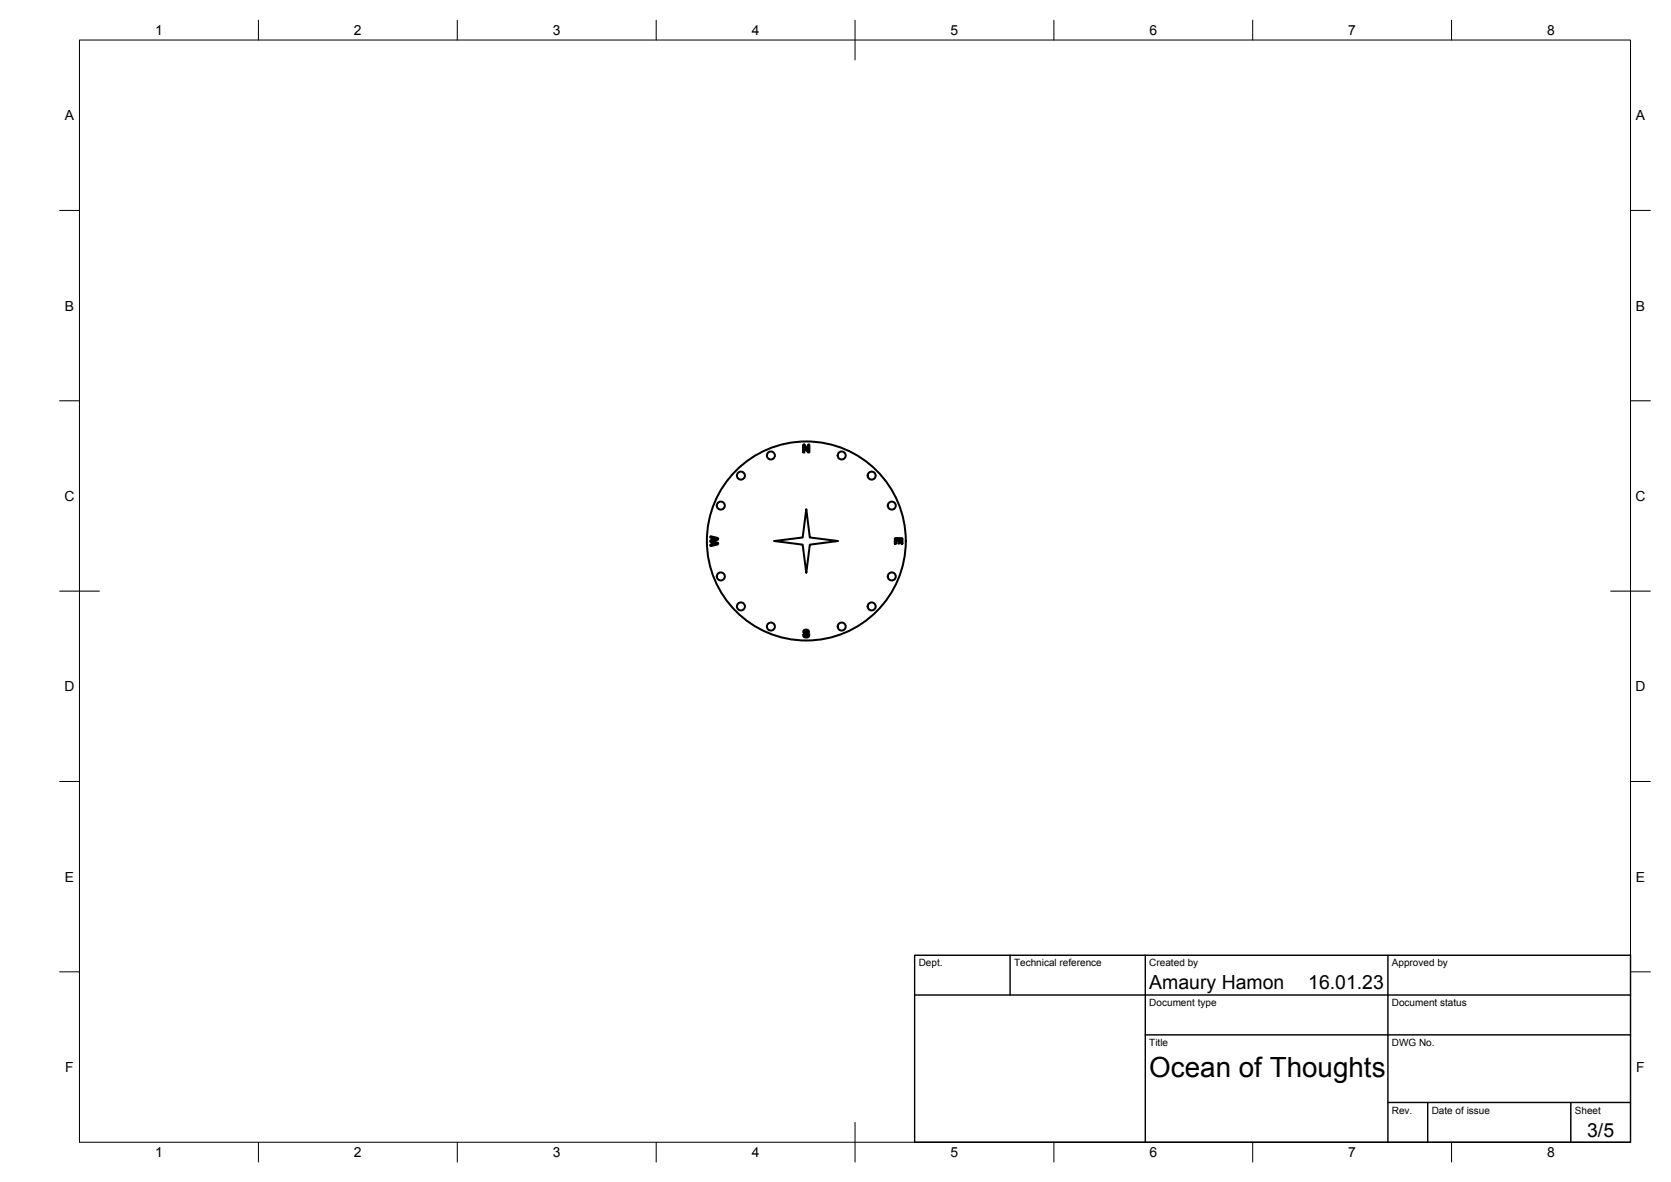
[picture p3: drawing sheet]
<svg xmlns="http://www.w3.org/2000/svg" width="420mm" height="297mm" viewBox="0 0 420 297" stroke-linecap="round" stroke-linejoin="round" font-family="sans-serif">
<!-- layer: Visible -->
<g fill="none" stroke="#000" stroke-width=".51">
<path d="M201.9 111.8h.4l.9 1.3v-1.2l.3-.2v2h-.4l-.8-1.4v1.3l-.3 .1zM178.6 134.8l1.9 .5v.3l-1.4 .4 1.4 .4v.4l-1.9 .4 .1-.3 1.3-.3-1.4-.4 .1-.4 1.3-.4-1.4-.3zM194.7 136l7.1-.9 .9-7.1 .9 7.1 7.1 .9-7.1 .9-.9 7.1-.9-7.1zM225 135.3h1.8l.1 1.3h-.3v-1h-.5l-.1 1-.2-.1v-.9h-.5v1l-.3 .1zM202.2 158.3l.7-.1 .5 .3-.2 .4-.4-.4-.4 .2 .1 .2 .9 .4 .1 .4-.3 .4-.7 .1-.5-.4 .1-.3 .5 .4 .5-.2-.1-.2-.9-.5-.1-.3z"/>
<circle cx="186.3" cy="119.5" r="1.01"/>
<circle cx="193.8" cy="114.5" r="1.01"/>
<circle cx="211.6" cy="114.5" r="1.01"/>
<circle cx="219.2" cy="119.5" r="1.01"/>
<circle cx="181.2" cy="127.1" r="1.01"/>
<circle cx="202.7" cy="135.9" r="25"/>
<circle cx="224.2" cy="127.1" r="1.01"/>
<circle cx="181.2" cy="144.9" r="1.01"/>
<circle cx="186.3" cy="152.4" r="1.01"/>
<circle cx="193.8" cy="157.5" r="1.01"/>
<circle cx="211.6" cy="157.5" r="1.01"/>
<circle cx="219.2" cy="152.4" r="1.01"/>
<circle cx="224.2" cy="144.9" r="1.01"/>
</g>
<!-- layer: BORDER -->
<g fill="none" stroke="#000" stroke-width=".25">
<path d="M20 10.1h390v276.9h-390zM65 5.1v5M115 5.1v5M165 5.1v5M215 5.1v10M265 5.1v5M315 5.1v5M365 5.1v5M15 52.9h5M410 52.9h5M15 100.7h5M410 100.7h5"/>
<path d="M15 148.6h10M405 148.6h10M15 196.4h5M410 196.4h5M15 244.2h5M410 244.2h5M65 287v5M115 287v5M165 287v5M215 282.1v9.9M265 287v5M315 287v5"/>
<path d="M365 287v5"/>
</g>
<!-- layer: TITLEBLOCK -->
<path d="M230 240.1h180v46.9h-180zM230 250h180M254 240.1v9.9M288 240.1v46.9M349 240.1v46.9M288 260.1h122M349 277.1h61M359 277.1v9.9M395 277.1v9.9" fill="none" stroke="#000" stroke-width=".36"/>
<text font-size="7" x="289" y="270.6">Ocean of Thoughts</text>
<g font-size="4.9">
<text x="289" y="248.5">Amaury Hamon</text>
<text x="329" y="248.5">16.01.23</text>
<text x="399.1" y="285.7">3/5</text>
</g>
<g font-size="3.5">
<text x="39" y="8.8">1</text>
<text x="89" y="8.8">2</text>
<text x="139" y="8.8">3</text>
<text x="189" y="8.8">4</text>
<text x="239" y="8.8">5</text>
<text x="289" y="8.8">6</text>
<text x="339" y="8.8">7</text>
<text x="389" y="8.8">8</text>
<text x="16.3" y="30.2">A</text>
<text x="411.3" y="30.2">A</text>
<text x="16.3" y="78">B</text>
<text x="411.3" y="78">B</text>
<text x="16.2" y="125.9">C</text>
<text x="411.2" y="125.9">C</text>
<text x="16.2" y="173.7">D</text>
<text x="411.2" y="173.7">D</text>
<text x="16.3" y="221.6">E</text>
<text x="411.3" y="221.6">E</text>
<text x="16.4" y="269.4">F</text>
<text x="411.4" y="269.4">F</text>
<text x="39" y="290.8">1</text>
<text x="89" y="290.8">2</text>
<text x="139" y="290.8">3</text>
<text x="189" y="290.8">4</text>
<text x="239" y="290.8">5</text>
<text x="289" y="290.8">6</text>
<text x="339" y="290.8">7</text>
<text x="389" y="290.8">8</text>
</g>
<g font-size="2.5">
<text x="231" y="242.9">Dept.</text>
<text x="255" y="242.9">Technical reference</text>
<text x="289" y="242.9">Created by</text>
<text x="350" y="242.9">Approved by</text>
<text x="289" y="252.8">Document type</text>
<text x="350" y="252.8">Document status</text>
<text x="289" y="262.9">Title</text>
<text x="350" y="262.9">DWG No.</text>
<text x="350" y="279.9">Rev.</text>
<text x="360" y="279.9">Date of issue</text>
<text x="396" y="279.9">Sheet</text>
</g>
</svg>
